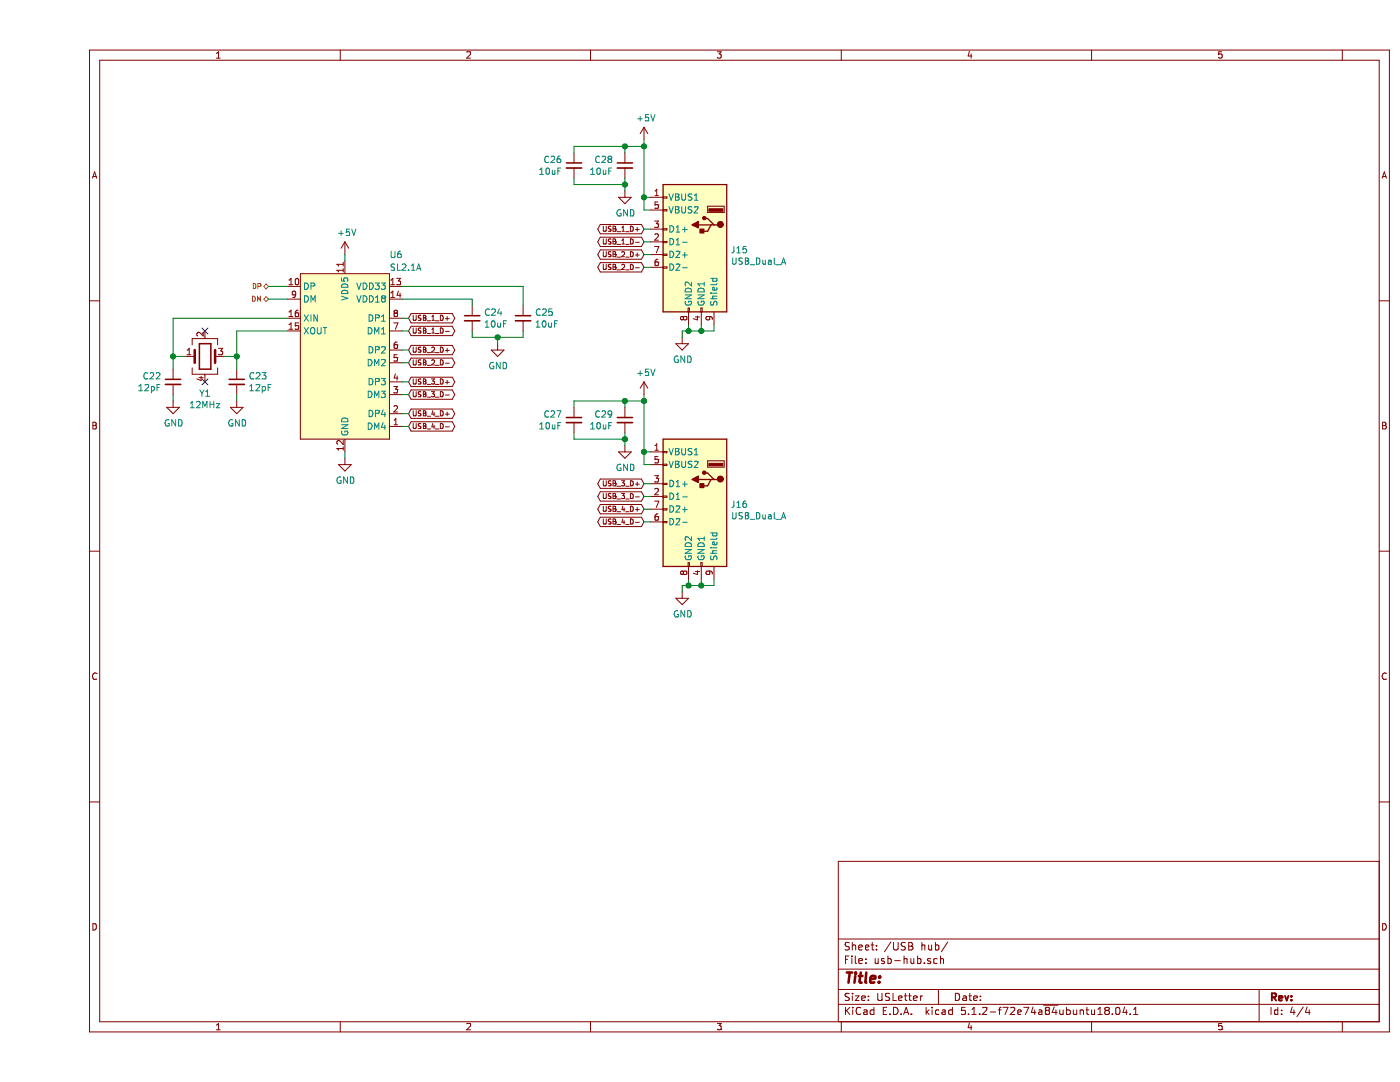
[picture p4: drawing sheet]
EESchema Schematic File Version 4
LIBS:kvm-base-cache
EELAYER 29 0
EELAYER END
$Descr USLetter 11000 8500
encoding utf-8
Sheet 4 4
Title ""
Date ""
Rev ""
Comp ""
Comment1 ""
Comment2 ""
Comment3 ""
Comment4 ""
$EndDescr
$Comp
L power:+5V #PWR?
U 1 1
P 4750 1100
AR Path="/5D37F8FD" Ref="#PWR?"  Part="1" 
AR Path="/5D375FAE/5D37F8FD" Ref="#PWR013"  Part="1" 
F 0 "#PWR013" H 4750 950 50  0001 C CNN
F 1 "+5V" H 4765 1273 50  0000 C CNN
F 2 "" H 4750 1100 50  0001 C CNN
F 3 "" H 4750 1100 50  0001 C CNN
	1    4750 1100
	1    0    0    -1  
$EndComp
Wire Wire Line
	4800 1550 4750 1550
Wire Wire Line
	4750 1550 4750 1150
$Comp
L kvm-base:SL2.1A U?
U 1 1
P 2400 2800
AR Path="/5D37F905" Ref="U?"  Part="1" 
AR Path="/5D375FAE/5D37F905" Ref="U6"  Part="1" 
F 0 "U6" H 2750 3600 50  0000 L CNN
F 1 "SL2.1A" H 2750 3500 50  0000 L CNN
F 2 "Package_SO:SOIC-16_3.9x9.9mm_P1.27mm" H 2400 2800 50  0001 C CNN
F 3 "" H 2400 2800 50  0001 C CNN
	1    2400 2800
	1    0    0    -1  
$EndComp
$Comp
L power:GND #PWR?
U 1 1
P 5050 2650
AR Path="/5D37F90B" Ref="#PWR?"  Part="1" 
AR Path="/5D375FAE/5D37F90B" Ref="#PWR015"  Part="1" 
F 0 "#PWR015" H 5050 2400 50  0001 C CNN
F 1 "GND" H 5055 2477 50  0000 C CNN
F 2 "" H 5050 2650 50  0001 C CNN
F 3 "" H 5050 2650 50  0001 C CNN
	1    5050 2650
	1    0    0    -1  
$EndComp
Wire Wire Line
	5200 2550 5200 2600
Wire Wire Line
	5200 2600 5100 2600
Wire Wire Line
	5100 2600 5100 2550
Wire Wire Line
	5100 2600 5050 2600
Wire Wire Line
	5050 2600 5050 2650
Connection ~ 5100 2600
$Comp
L Device:C_Small C?
U 1 1
P 3400 2500
AR Path="/5D37F917" Ref="C?"  Part="1" 
AR Path="/5D375FAE/5D37F917" Ref="C24"  Part="1" 
F 0 "C24" H 3492 2546 50  0000 L CNN
F 1 "10uF" H 3492 2455 50  0000 L CNN
F 2 "Capacitor_SMD:C_0603_1608Metric_Pad1.05x0.95mm_HandSolder" H 3400 2500 50  0001 C CNN
F 3 "~" H 3400 2500 50  0001 C CNN
	1    3400 2500
	1    0    0    -1  
$EndComp
Text HLabel 1800 2250 0    39   BiDi ~ 0
DP
Wire Wire Line
	1800 2250 1950 2250
Text HLabel 1800 2350 0    39   BiDi ~ 0
DM
Wire Wire Line
	1800 2350 1950 2350
$Comp
L power:+5V #PWR?
U 1 1
P 2400 2000
AR Path="/5D38CD9F" Ref="#PWR?"  Part="1" 
AR Path="/5D375FAE/5D38CD9F" Ref="#PWR010"  Part="1" 
F 0 "#PWR010" H 2400 1850 50  0001 C CNN
F 1 "+5V" H 2415 2173 50  0000 C CNN
F 2 "" H 2400 2000 50  0001 C CNN
F 3 "" H 2400 2000 50  0001 C CNN
	1    2400 2000
	1    0    0    -1  
$EndComp
Wire Wire Line
	2400 2000 2400 2050
$Comp
L kvm-base:USB_Dual_A J15
U 1 1
P 5150 1950
F 0 "J15" H 4870 1939 50  0000 R CNN
F 1 "USB_Dual_A" H 4870 1848 50  0000 R CNN
F 2 "Connector_USB:USB_A_Wuerth_61400826021_Horizontal_Stacked" H 5350 2050 50  0001 C CNN
F 3 " ~" H 5350 2050 50  0001 C CNN
	1    5150 1950
	-1   0    0    -1  
$EndComp
Wire Wire Line
	5200 2600 5300 2600
Wire Wire Line
	5300 2600 5300 2550
Connection ~ 5200 2600
Wire Wire Line
	4800 1650 4750 1650
Wire Wire Line
	4750 1650 4750 1550
Connection ~ 4750 1550
$Comp
L power:GND #PWR?
U 1 1
P 5050 4650
AR Path="/5D46E59C" Ref="#PWR?"  Part="1" 
AR Path="/5D375FAE/5D46E59C" Ref="#PWR016"  Part="1" 
F 0 "#PWR016" H 5050 4400 50  0001 C CNN
F 1 "GND" H 5055 4477 50  0000 C CNN
F 2 "" H 5050 4650 50  0001 C CNN
F 3 "" H 5050 4650 50  0001 C CNN
	1    5050 4650
	1    0    0    -1  
$EndComp
Wire Wire Line
	5200 4550 5200 4600
Wire Wire Line
	5200 4600 5100 4600
Wire Wire Line
	5100 4600 5100 4550
Wire Wire Line
	5100 4600 5050 4600
Wire Wire Line
	5050 4600 5050 4650
Connection ~ 5100 4600
$Comp
L kvm-base:USB_Dual_A J16
U 1 1
P 5150 3950
F 0 "J16" H 4870 3939 50  0000 R CNN
F 1 "USB_Dual_A" H 4870 3848 50  0000 R CNN
F 2 "Connector_USB:USB_A_Wuerth_61400826021_Horizontal_Stacked" H 5350 4050 50  0001 C CNN
F 3 " ~" H 5350 4050 50  0001 C CNN
	1    5150 3950
	-1   0    0    -1  
$EndComp
Wire Wire Line
	5200 4600 5300 4600
Wire Wire Line
	5300 4600 5300 4550
Connection ~ 5200 4600
$Comp
L power:GND #PWR?
U 1 1
P 2400 3600
AR Path="/5D47B94F" Ref="#PWR?"  Part="1" 
AR Path="/5D375FAE/5D47B94F" Ref="#PWR011"  Part="1" 
F 0 "#PWR011" H 2400 3350 50  0001 C CNN
F 1 "GND" H 2405 3427 50  0000 C CNN
F 2 "" H 2400 3600 50  0001 C CNN
F 3 "" H 2400 3600 50  0001 C CNN
	1    2400 3600
	1    0    0    -1  
$EndComp
Wire Wire Line
	2400 3600 2400 3550
Text GLabel 2900 2500 2    39   BiDi ~ 0
USB_1_D+
Text GLabel 2900 2600 2    39   BiDi ~ 0
USB_1_D-
Wire Wire Line
	2900 2500 2850 2500
Wire Wire Line
	2850 2600 2900 2600
$Comp
L Device:C_Small C?
U 1 1
P 3800 2500
AR Path="/5D48710E" Ref="C?"  Part="1" 
AR Path="/5D375FAE/5D48710E" Ref="C25"  Part="1" 
F 0 "C25" H 3892 2546 50  0000 L CNN
F 1 "10uF" H 3892 2455 50  0000 L CNN
F 2 "Capacitor_SMD:C_0603_1608Metric_Pad1.05x0.95mm_HandSolder" H 3800 2500 50  0001 C CNN
F 3 "~" H 3800 2500 50  0001 C CNN
	1    3800 2500
	1    0    0    -1  
$EndComp
Wire Wire Line
	2850 2350 3400 2350
Wire Wire Line
	3400 2350 3400 2400
Wire Wire Line
	2850 2250 3800 2250
Wire Wire Line
	3800 2250 3800 2400
$Comp
L power:GND #PWR?
U 1 1
P 3600 2700
AR Path="/5D489654" Ref="#PWR?"  Part="1" 
AR Path="/5D375FAE/5D489654" Ref="#PWR012"  Part="1" 
F 0 "#PWR012" H 3600 2450 50  0001 C CNN
F 1 "GND" H 3605 2527 50  0000 C CNN
F 2 "" H 3600 2700 50  0001 C CNN
F 3 "" H 3600 2700 50  0001 C CNN
	1    3600 2700
	1    0    0    -1  
$EndComp
Wire Wire Line
	3800 2600 3800 2650
Wire Wire Line
	3800 2650 3600 2650
Wire Wire Line
	3400 2650 3400 2600
Wire Wire Line
	3600 2700 3600 2650
Connection ~ 3600 2650
Wire Wire Line
	3600 2650 3400 2650
Text GLabel 2900 2750 2    39   BiDi ~ 0
USB_2_D+
Text GLabel 2900 2850 2    39   BiDi ~ 0
USB_2_D-
Wire Wire Line
	2900 2850 2850 2850
Wire Wire Line
	2850 2750 2900 2750
Text GLabel 2900 3000 2    39   BiDi ~ 0
USB_3_D+
Text GLabel 2900 3100 2    39   BiDi ~ 0
USB_3_D-
Text GLabel 2900 3250 2    39   BiDi ~ 0
USB_4_D+
Text GLabel 2900 3350 2    39   BiDi ~ 0
USB_4_D-
Wire Wire Line
	2900 3000 2850 3000
Wire Wire Line
	2850 3100 2900 3100
Wire Wire Line
	2900 3250 2850 3250
Wire Wire Line
	2850 3350 2900 3350
Text GLabel 4750 1800 0    39   BiDi ~ 0
USB_1_D+
Text GLabel 4750 1900 0    39   BiDi ~ 0
USB_1_D-
Text GLabel 4750 2000 0    39   BiDi ~ 0
USB_2_D+
Text GLabel 4750 2100 0    39   BiDi ~ 0
USB_2_D-
Text GLabel 4750 3800 0    39   BiDi ~ 0
USB_3_D+
Text GLabel 4750 3900 0    39   BiDi ~ 0
USB_3_D-
Text GLabel 4750 4000 0    39   BiDi ~ 0
USB_4_D+
Text GLabel 4750 4100 0    39   BiDi ~ 0
USB_4_D-
Wire Wire Line
	4750 1800 4800 1800
Wire Wire Line
	4800 1900 4750 1900
Wire Wire Line
	4750 2000 4800 2000
Wire Wire Line
	4800 2100 4750 2100
Wire Wire Line
	4750 3800 4800 3800
Wire Wire Line
	4800 3900 4750 3900
Wire Wire Line
	4750 4000 4800 4000
Wire Wire Line
	4800 4100 4750 4100
$Comp
L Device:Crystal_GND24 Y1
U 1 1
P 1300 2800
F 0 "Y1" H 1300 2511 50  0000 C CNN
F 1 "12MHz" H 1300 2420 50  0000 C CNN
F 2 "Crystal:Crystal_SMD_3225-4Pin_3.2x2.5mm_HandSoldering" H 1300 2800 50  0001 C CNN
F 3 "~" H 1300 2800 50  0001 C CNN
	1    1300 2800
	1    0    0    -1  
$EndComp
NoConn ~ 1300 3000
NoConn ~ 1300 2600
Wire Wire Line
	1050 2500 1050 2800
Wire Wire Line
	1050 2800 1150 2800
Wire Wire Line
	1050 2500 1950 2500
Wire Wire Line
	1450 2800 1550 2800
Wire Wire Line
	1550 2800 1550 2600
Wire Wire Line
	1550 2600 1950 2600
Wire Wire Line
	1050 2900 1050 2800
Connection ~ 1050 2800
$Comp
L Device:C_Small C?
U 1 1
P 1550 3000
AR Path="/5D4C009F" Ref="C?"  Part="1" 
AR Path="/5D375FAE/5D4C009F" Ref="C23"  Part="1" 
F 0 "C23" H 1642 3046 50  0000 L CNN
F 1 "12pF" H 1642 2955 50  0000 L CNN
F 2 "Capacitor_SMD:C_0603_1608Metric_Pad1.05x0.95mm_HandSolder" H 1550 3000 50  0001 C CNN
F 3 "~" H 1550 3000 50  0001 C CNN
	1    1550 3000
	1    0    0    -1  
$EndComp
Wire Wire Line
	1550 2900 1550 2800
Connection ~ 1550 2800
$Comp
L power:GND #PWR?
U 1 1
P 1050 3150
AR Path="/5D4C287E" Ref="#PWR?"  Part="1" 
AR Path="/5D375FAE/5D4C287E" Ref="#PWR08"  Part="1" 
F 0 "#PWR08" H 1050 2900 50  0001 C CNN
F 1 "GND" H 1055 2977 50  0000 C CNN
F 2 "" H 1050 3150 50  0001 C CNN
F 3 "" H 1050 3150 50  0001 C CNN
	1    1050 3150
	1    0    0    -1  
$EndComp
Wire Wire Line
	1050 3150 1050 3100
$Comp
L power:GND #PWR?
U 1 1
P 1550 3150
AR Path="/5D4C3E12" Ref="#PWR?"  Part="1" 
AR Path="/5D375FAE/5D4C3E12" Ref="#PWR09"  Part="1" 
F 0 "#PWR09" H 1550 2900 50  0001 C CNN
F 1 "GND" H 1555 2977 50  0000 C CNN
F 2 "" H 1550 3150 50  0001 C CNN
F 3 "" H 1550 3150 50  0001 C CNN
	1    1550 3150
	1    0    0    -1  
$EndComp
Wire Wire Line
	1550 3150 1550 3100
$Comp
L Device:C_Small C?
U 1 1
P 1050 3000
AR Path="/5D4BDAB0" Ref="C?"  Part="1" 
AR Path="/5D375FAE/5D4BDAB0" Ref="C22"  Part="1" 
F 0 "C22" H 1141 3046 50  0000 L CNN
F 1 "12pF" H 1141 2955 50  0000 L CNN
F 2 "Capacitor_SMD:C_0603_1608Metric_Pad1.05x0.95mm_HandSolder" H 1050 3000 50  0001 C CNN
F 3 "~" H 1050 3000 50  0001 C CNN
	1    1050 3000
	-1   0    0    -1  
$EndComp
Wire Wire Line
	4750 1150 4600 1150
Connection ~ 4750 1150
Wire Wire Line
	4750 1150 4750 1100
Wire Wire Line
	4600 1500 4600 1450
$Comp
L power:GND #PWR?
U 1 1
P 4600 1500
AR Path="/5D603B85" Ref="#PWR?"  Part="1" 
AR Path="/5D375FAE/5D603B85" Ref="#PWR014"  Part="1" 
F 0 "#PWR014" H 4600 1250 50  0001 C CNN
F 1 "GND" H 4605 1327 50  0000 C CNN
F 2 "" H 4600 1500 50  0001 C CNN
F 3 "" H 4600 1500 50  0001 C CNN
	1    4600 1500
	1    0    0    -1  
$EndComp
$Comp
L power:GND #PWR?
U 1 1
P 4600 3500
AR Path="/5D618320" Ref="#PWR?"  Part="1" 
AR Path="/5D375FAE/5D618320" Ref="#PWR017"  Part="1" 
F 0 "#PWR017" H 4600 3250 50  0001 C CNN
F 1 "GND" H 4605 3327 50  0000 C CNN
F 2 "" H 4600 3500 50  0001 C CNN
F 3 "" H 4600 3500 50  0001 C CNN
	1    4600 3500
	1    0    0    -1  
$EndComp
Wire Wire Line
	4600 3500 4600 3450
Wire Wire Line
	4750 3150 4750 3100
Connection ~ 4750 3150
Wire Wire Line
	4600 3150 4600 3200
Wire Wire Line
	4750 3150 4600 3150
$Comp
L Device:C_Small C?
U 1 1
P 4600 3300
AR Path="/5D618311" Ref="C?"  Part="1" 
AR Path="/5D375FAE/5D618311" Ref="C29"  Part="1" 
F 0 "C29" H 4509 3346 50  0000 R CNN
F 1 "10uF" H 4509 3255 50  0000 R CNN
F 2 "Capacitor_SMD:C_0603_1608Metric_Pad1.05x0.95mm_HandSolder" H 4600 3300 50  0001 C CNN
F 3 "~" H 4600 3300 50  0001 C CNN
	1    4600 3300
	1    0    0    -1  
$EndComp
Connection ~ 4750 3550
Wire Wire Line
	4750 3650 4750 3550
Wire Wire Line
	4800 3650 4750 3650
Wire Wire Line
	4750 3550 4750 3150
Wire Wire Line
	4800 3550 4750 3550
$Comp
L power:+5V #PWR?
U 1 1
P 4750 3100
AR Path="/5D618302" Ref="#PWR?"  Part="1" 
AR Path="/5D375FAE/5D618302" Ref="#PWR018"  Part="1" 
F 0 "#PWR018" H 4750 2950 50  0001 C CNN
F 1 "+5V" H 4765 3273 50  0000 C CNN
F 2 "" H 4750 3100 50  0001 C CNN
F 3 "" H 4750 3100 50  0001 C CNN
	1    4750 3100
	1    0    0    -1  
$EndComp
$Comp
L Device:C_Small C?
U 1 1
P 4200 1300
AR Path="/5D636037" Ref="C?"  Part="1" 
AR Path="/5D375FAE/5D636037" Ref="C26"  Part="1" 
F 0 "C26" H 4109 1346 50  0000 R CNN
F 1 "10uF" H 4109 1255 50  0000 R CNN
F 2 "Capacitor_SMD:C_0603_1608Metric_Pad1.05x0.95mm_HandSolder" H 4200 1300 50  0001 C CNN
F 3 "~" H 4200 1300 50  0001 C CNN
	1    4200 1300
	1    0    0    -1  
$EndComp
Wire Wire Line
	4600 1450 4200 1450
Wire Wire Line
	4200 1450 4200 1400
Connection ~ 4600 1450
Wire Wire Line
	4600 1150 4200 1150
Wire Wire Line
	4200 1150 4200 1200
Connection ~ 4600 1150
Wire Wire Line
	4600 1450 4600 1400
Wire Wire Line
	4600 1150 4600 1200
$Comp
L Device:C_Small C?
U 1 1
P 4600 1300
AR Path="/5D5F65BC" Ref="C?"  Part="1" 
AR Path="/5D375FAE/5D5F65BC" Ref="C28"  Part="1" 
F 0 "C28" H 4509 1346 50  0000 R CNN
F 1 "10uF" H 4509 1255 50  0000 R CNN
F 2 "Capacitor_SMD:C_0603_1608Metric_Pad1.05x0.95mm_HandSolder" H 4600 1300 50  0001 C CNN
F 3 "~" H 4600 1300 50  0001 C CNN
	1    4600 1300
	1    0    0    -1  
$EndComp
$Comp
L Device:C_Small C?
U 1 1
P 4200 3300
AR Path="/5D64FFB7" Ref="C?"  Part="1" 
AR Path="/5D375FAE/5D64FFB7" Ref="C27"  Part="1" 
F 0 "C27" H 4109 3346 50  0000 R CNN
F 1 "10uF" H 4109 3255 50  0000 R CNN
F 2 "Capacitor_SMD:C_0603_1608Metric_Pad1.05x0.95mm_HandSolder" H 4200 3300 50  0001 C CNN
F 3 "~" H 4200 3300 50  0001 C CNN
	1    4200 3300
	1    0    0    -1  
$EndComp
Wire Wire Line
	4600 3150 4200 3150
Wire Wire Line
	4200 3150 4200 3200
Connection ~ 4600 3150
Wire Wire Line
	4600 3450 4200 3450
Wire Wire Line
	4200 3450 4200 3400
Connection ~ 4600 3450
Wire Wire Line
	4600 3450 4600 3400
$EndSCHEMATC
